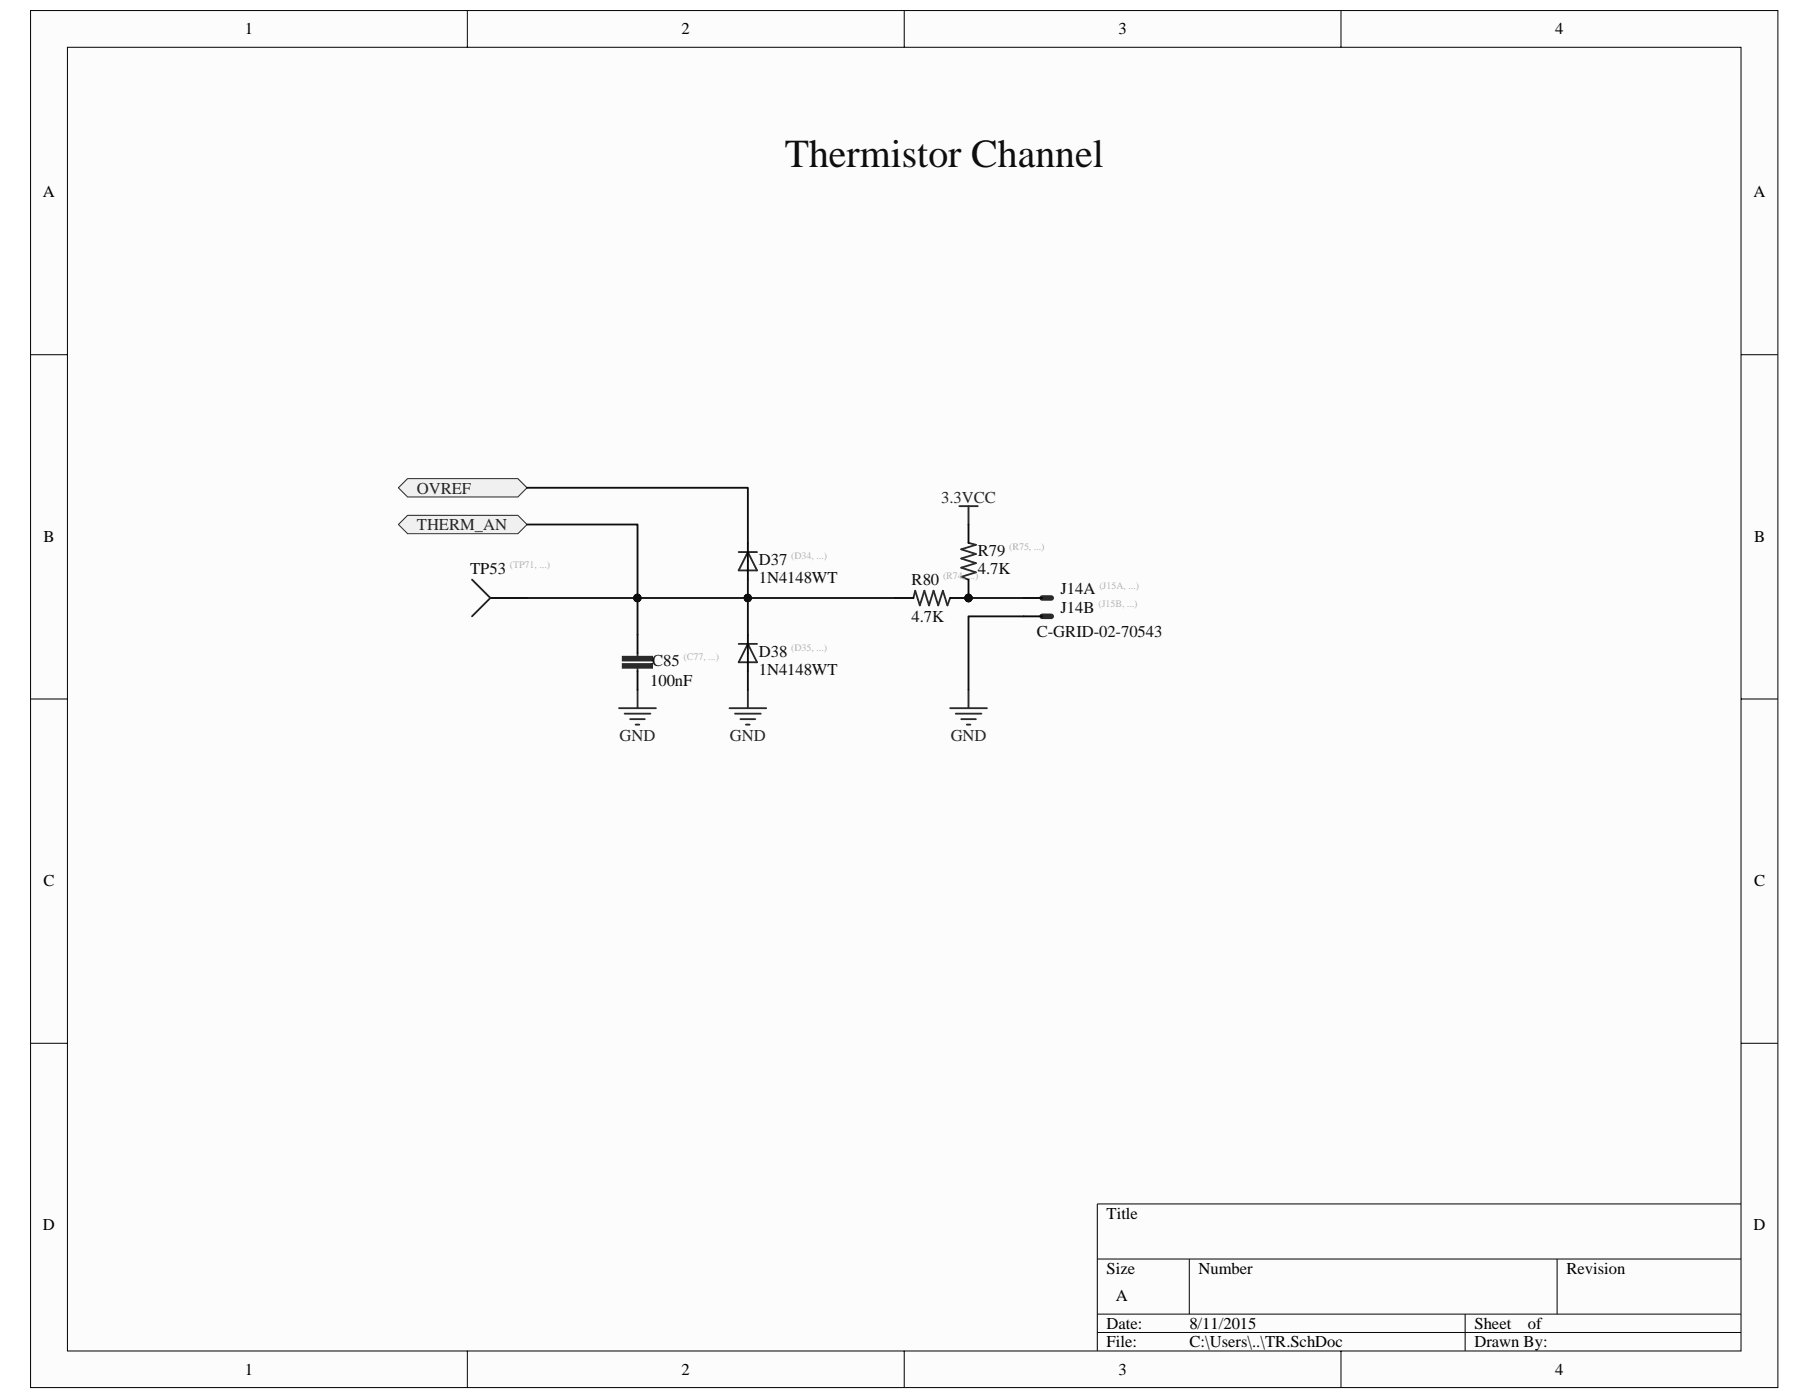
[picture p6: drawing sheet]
<svg xmlns="http://www.w3.org/2000/svg" width="279mm" height="216mm" viewBox="0 0 279 216" stroke-linecap="round" stroke-linejoin="round" font-family="sans-serif">
<path d="M4.7 1.7h269.9v212.6h-269.9z" fill="#fcfcfc"/>
<path d="M4.7 1.6h269.9v212.7h-269.9z" fill="none" stroke="#000" stroke-width=".15"/>
<path d="M10.4 7.3h258.5v201.3h-258.5z" fill="#fcfcfc"/>
<g fill="none" stroke="#000" stroke-width=".15">
<path d="M10.4 7.3h258.5v201.3h-258.5zM72.2 1.6v5.7M139.7 1.6v5.7M207.1 1.6v5.7M4.7 54.8h5.7M268.9 54.8h5.7M4.7 107.9h5.7M268.9 107.9h5.7M4.7 161.1h5.7M268.9 161.1h5.7M169.5 194.4h99.4M183.7 194.4v8.5"/>
<path d="M240.5 194.4v8.5M268.9 185.9h-99.4v22.7M72.2 208.6v5.7M139.7 208.6v5.7M169.5 202.9h99.4M169.5 205.8h99.4M207.1 208.6v5.7M226.3 202.9v5.7"/>
</g>
<g fill="none" stroke="#262626" stroke-width=".28">
<path d="M95.6 109.4h5.7M96.5 110.2h4M97.3 111.1h2.3M98.2 111.9h.5M98.5 106.5v2.9M112.7 109.4h5.6M113.5 110.2h4M114.4 111.1h2.2M115.2 111.9h.6M115.5 106.5v2.9M146.7 109.4h5.7M147.6 110.2h4"/>
<path d="M148.5 111.1h2.2M149.3 111.9h.6M149.6 106.5v2.9"/>
</g>
<g fill="#f0f0f0" stroke="#262626" stroke-width=".15">
<path d="M61.5 75.3l1.4-1.4h17.1l1.4 1.4-1.4 1.5h-17.1z" fill-rule="evenodd"/>
<path d="M61.5 81l1.4-1.4h17.1l1.4 1.4-1.4 1.4h-17.1z" fill-rule="evenodd"/>
</g>
<path d="M161 95.2h1.4M161 92.4h1.4" fill="none" stroke="#262626" stroke-width=".85"/>
<path d="M75.7 92.4h5.7M98.5 98v2.9M115.5 83.8v5.7M115.5 98v5.7M138.2 92.4h2.9M149.6 89.5v2.9h-2.9M149.6 81v2.8M158.1 95.2h2.9M158.1 92.4h2.9M98.5 103.7v2.8" fill="none" stroke="#000" stroke-width=".28"/>
<path d="M148.2 78.2h2.8M149.6 78.2v2.8M114.1 85.3h1.4l-1.4 2.8h2.8l-1.4-2.8h1.4M116.9 99.4h-1.4l1.4 2.9h-2.8l1.4-2.9h-1.4M141.1 92.4l.3-1.2 .7 2.3 .7-2.3 .7 2.3 .7-2.3 .7 2.3 .7-2.3 .7 2.3 .4-1.1M149.6 83.8l1.1 .3-2.2 .7 2.2 .8-2.2 .7 2.2 .7-2.2 .7 2.2 .7-2.2 .7 1.1 .4M98.5 100.9v.5M98.5 103.1v.6" fill="none" stroke="#262626" stroke-width=".28"/>
<path d="M72.9 89.5l2.8 2.9-2.8 2.8" fill="none" stroke="#1c1c1c" stroke-width=".28"/>
<g fill="#0e0e0e" stroke="#0e0e0e" stroke-width=".15">
<circle cx="149.6" cy="92.4" r=".56"/>
<circle cx="98.4" cy="92.4" r=".56"/>
<circle cx="115.5" cy="92.4" r=".56"/>
</g>
<g fill="#262626" stroke="#262626" stroke-width=".28">
<path d="M96.2 102.6v.5h4.5v-.5z" fill-rule="evenodd"/>
<path d="M96.2 101.4v.6h4.5v-.6z" fill-rule="evenodd"/>
</g>
<path d="M81.4 75.3h34.1v8.5M81.4 81h17.1v17M81.4 92.4h56.8M115.5 89.5v8.5M149.6 92.4h8.5M158.1 95.2h-8.5v11.3M115.5 103.7v2.8" fill="none" stroke="#0e0e0e" stroke-width=".28"/>
<text font-size="6.1" fill="#0e0e0e" x="121.2" y="25.8">Thermistor Channel</text>
<g font-size="2.6">
<text x="37.8" y="5.3">1</text>
<text x="105.3" y="5.3">2</text>
<text x="172.8" y="5.3">3</text>
<text x="240.2" y="5.3">4</text>
<text x="6.6" y="30.5">A</text>
<text x="270.8" y="30.5">A</text>
<text x="6.7" y="83.7">B</text>
<text x="270.9" y="83.7">B</text>
<text x="6.7" y="136.8">C</text>
<text x="270.9" y="136.8">C</text>
<text x="6.6" y="190">D</text>
<text x="170.9" y="188.2">Title</text>
<text x="270.8" y="190">D</text>
<text x="170.9" y="196.7">Size</text>
<text x="185.1" y="196.7">Number</text>
<text x="241.9" y="196.7">Revision</text>
<text x="172.3" y="201">A</text>
<text x="170.9" y="205.2">Date:</text>
<text x="170.9" y="208.1">File:</text>
<text x="183.7" y="208.1">C:\Users\..\TR.SchDoc</text>
<text x="183.7" y="205.2">8/11/2015</text>
<text x="227.7" y="208.1">Drawn By:</text>
<text x="227.7" y="205.2">Sheet</text>
<text x="236" y="205.2">of</text>
<text x="37.8" y="212.3">1</text>
<text x="105.3" y="212.3">2</text>
<text x="172.8" y="212.3">3</text>
<text x="240.2" y="212.3">4</text>
</g>
<g font-size="2.6" fill="#262626">
<text x="64.4" y="76.2">OVREF</text>
<text x="145.4" y="77.6">3.3VCC</text>
<text x="64.4" y="81.9">THERM_AN</text>
<text x="95.7" y="114.5">GND</text>
<text x="112.7" y="114.5">GND</text>
<text x="146.8" y="114.5">GND</text>
</g>
<g font-size="2.6" fill="#0e0e0e">
<text x="72.6" y="88.7">TP53</text>
<text x="117.2" y="87.3">D37</text>
<text x="151" y="88.7">4.7K</text>
<text x="151" y="85.9">R79</text>
<text x="117.2" y="90.1">1N4148WT</text>
<text x="140.8" y="90.4">R80</text>
<text x="163.8" y="94.6">J14B</text>
<text x="163.8" y="91.8">J14A</text>
<text x="117.2" y="101.5">D38</text>
<text x="140.8" y="96.1">4.7K</text>
<text x="160.1" y="98.3">C-GRID-02-70543</text>
<text x="100.4" y="106">100nF</text>
<text x="100.7" y="102.9">C85</text>
<text x="117.2" y="104.3">1N4148WT</text>
</g>
<g font-size="1.5" fill="#b4b4b4">
<text x="78.7" y="87.8">(TP71, ...)</text>
<text x="122.2" y="86.4">(D34, ...)</text>
<text x="145.6" y="89.5">(R74, ...)</text>
<text x="155.9" y="84.9">(R75, ...)</text>
<text x="169.7" y="93.7">(J15B, ...)</text>
<text x="169.8" y="90.9">(J15A, ...)</text>
<text x="105.6" y="102">(C77, ...)</text>
<text x="122.2" y="100.5">(D35, ...)</text>
</g>
</svg>
